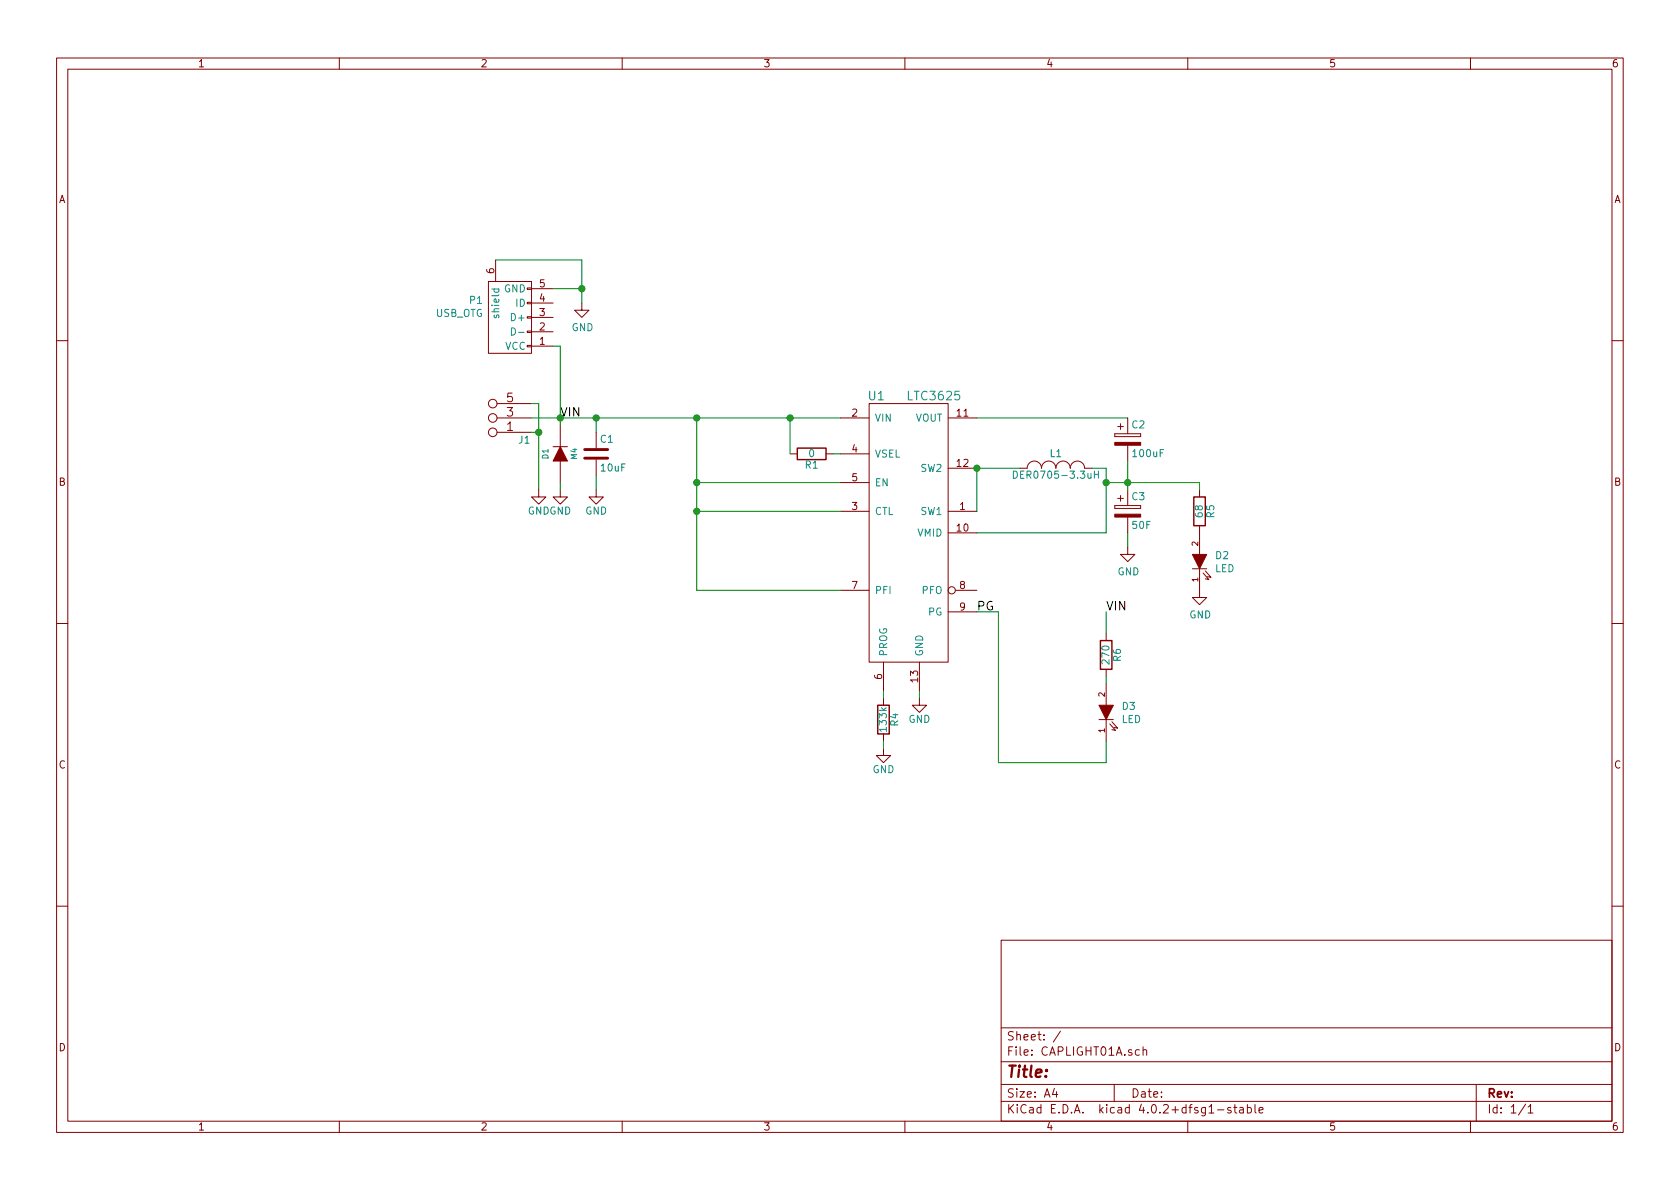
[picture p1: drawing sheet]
<svg xmlns="http://www.w3.org/2000/svg" width="297mm" height="210mm" viewBox="0 0 297 210" stroke-linecap="round" stroke-linejoin="round" font-family="sans-serif">
<g fill="none" stroke="#840000" stroke-width=".18">
<path d="M10 10.3h277v189.9h-277zM12 12.2h273v186.1h-273zM60 10.3v1.9M110 10.3v1.9M160 10.3v1.9M210 10.3v1.9M260 10.3v1.9M86.4 49.8h7.6v12.7h-7.6zM87.6 46v3.8M93.2 58.5h.8v.3h-.8zM93.2 56h.8v.3h-.8zM93.2 53.5h.8v.2h-.8z"/>
<path d="M93.2 50.9h.8v.3h-.8zM94 58.7h3.8M94 56.1h3.8M94 53.6h3.8M94 51h3.8M102.9 53.6v1.3h1.2l-1.2 1.2-1.3-1.2h1.3M10 60.2h2M87.9 76.4h6.1M87.9 73.9h6.1M87.9 71.4h6.1M93.2 61.1h.8v.2h-.8zM94 61.2h3.8"/>
<path d="M97.8 79h2.5M99.1 75.2v3.8M105.4 76.4v2.8M148.6 73.9h5.1M153.7 71.4h13.9v45.7h-13.9zM167.6 73.9h5.1M197.1 76.7v.5zM197.1 77.2h4.6zM197.1 76.7h4.6zM197.6 75.4h1M198.1 74.9v1M199.4 73.9v2.8"/>
<path d="M199.4 78.7v2.8M201.7 76.7v.5zM285 60.2h2M95.2 86.6v1.3h1.3l-1.3 1.2-1.2-1.2h1.2M99.1 86.6v1.3h1.2l-1.2 1.2-1.3-1.2h1.3M99.1 81.5v3.8M105.4 86.6v1.3h1.3l-1.3 1.2-1.3-1.2h1.3M105.4 81.3v2.8M139.7 80.3h1.3M146 80.3h1.3M148.6 90.4h5.1M148.6 80.3h5.1"/>
<path d="M148.6 85.3h5.1M167.6 90.4h5.1M167.6 94.2h5.1M167.6 82.8h5.1M181.6 82.8a1.27 1.27 0 0 1 1.3-1.3 1.27 1.27 0 0 1 1.2 1.3 1.27 1.27 0 0 1 1.3-1.3 1.27 1.27 0 0 1 1.3 1.3 1.27 1.27 0 0 1 1.3-1.3 1.27 1.27 0 0 1 1.2 1.3 1.27 1.27 0 0 1 1.3-1.3 1.27 1.27 0 0 1 1.3 1.3M197.1 89.4v.5zM197.1 89.9h4.6zM197.1 89.4h4.6zM197.6 88.1h1M198.1 87.6v1M199.4 96.8v1.2h1.3l-1.3 1.3-1.3-1.3h1.3M199.4 86.6v2.8"/>
<path d="M199.4 91.4v2.8M201.7 89.4v.5zM212.1 86.6v1.3M212.1 93v5M10 110.3h2M148.6 104.4h5.1M156.2 117.1v5.1M162.6 117.1v5.1M167.6 108.2h5.1M168.9 104.4h3.8M195.6 112v1.3M195.6 118.4v1.2"/>
<path d="M210.8 100.6h2.6M212.1 100.6v5.1h1.3l-1.3 1.2-1.3-1.2h1.3M212.7 101.3l1 1.2-.6-.1M213.1 101l1 1.1-.6-.1M285 110.3h2M156.2 132.3v1.3h1.3l-1.3 1.3-1.3-1.3h1.3M156.2 123.4v1.3M156.2 129.8v1.3M162.6 123.4v1.3h1.2l-1.2 1.3-1.3-1.3h1.3M194.3 127.2h2.5M195.6 120.9v3.8M195.6 127.2v3.9"/>
<path d="M196.2 128l1 1.2-.6-.2M196.6 127.6l1 1.2-.6-.2M10 160.2h2M177 166.3h108v32h-108zM285 160.2h2M60 198.3v1.9M110 198.3v1.9M160 198.3v1.9M177 194.8h108M177 191.8h108M177 187.8h108M177 181.8h108"/>
<path d="M186.4 192.5l-.3 1h.9M186.8 193v1M187.5 182.3l-1.3 2M197 191.8v3M201.4 185.7l-.4-.1-.3 .3 .1 .6 .2 .1 .4-.1M202.1 185.7l.2-.1 .4 .1v.9M202.1 185.1v1.5M210 198.3v1.9M215.3 196.3h1.1M217.6 195.9a.37 .37 0 0 0-.6 .1l.1 .3 .5 .1 .1 .1-.2 .3-.5-.1M218.1 195.8h.6M218.3 195.3v1.3l.4 .2"/>
<path d="M219.2 195.9h.6v.9M219.8 196.2l-.4 .1-.3 .2 .3 .3 .4-.1M220.5 195.9l.5-.1 .3 .3-.2 .6h-.6M220.5 195.3v1.5M221.9 195.3v1.3l.2 .2M222.6 196.3l.7-.1v-.3l-.5-.1-.2 .2 .1 .7h.6M260 198.3v1.9M261 191.8v6.5M269.7 195.2l-1.2 2M270.2 195.8l.4-.5v1.5M270.2 196.8h.8"/>
<circle cx="87.1" cy="71.4" r=".76"/>
<circle cx="87.1" cy="76.4" r=".76"/>
<circle cx="87.1" cy="73.9" r=".76"/>
<circle cx="168.3" cy="104.4" r=".63"/>
</g>
<g fill="#840000" stroke="#840000" stroke-width=".18">
<path d="M99.1 79l1.2 2.5h-2.5z"/>
<path d="M197.1 90.9h4.6v.5h-4.6z"/>
<path d="M197.1 78.2h4.6v.5h-4.6z"/>
<path d="M210.8 98h2.6l-1.3 2.6z"/>
<path d="M194.3 124.7h2.5l-1.2 2.5z"/>
</g>
<path d="M103.4 79.5h4M103.4 81h4" fill="none" stroke="#840000" stroke-width=".51"/>
<g fill="none" stroke="#008400" stroke-width=".18">
<path d="M87.6 46h15.3v7.6M97.8 51h5.1M94 73.9h54.6M94 71.4h1.2v15.2M94 76.4h1.2M97.8 61.2h1.3v14M105.4 73.9v2.5M123.2 73.9v30.5h25.4M139.7 73.9v6.4M172.7 73.9h26.7M99.1 85.3v1.3M105.4 84.1v2.5"/>
<path d="M123.2 85.3h25.4M123.2 90.4h25.4M147.3 80.3h1.3M180.3 82.8h-7.6v7.6M193 82.8h2.6v11.4h-22.9M195.6 85.3h16.5v1.3M199.4 81.5v5.1M199.4 94.2v2.6M172.7 108.2h3.8v26.7h19.1v-3.8M195.6 108.2v3.8M195.6 119.6v1.3M156.2 122.2v1.2"/>
<path d="M156.2 131.1v1.2M162.6 122.2v1.2"/>
</g>
<g fill="#008400" stroke="#008400" stroke-width=".25">
<circle cx="99.1" cy="73.9" r=".51"/>
<circle cx="105.4" cy="73.9" r=".51"/>
<circle cx="95.3" cy="76.4" r=".51"/>
<circle cx="123.2" cy="73.9" r=".51"/>
<circle cx="195.6" cy="85.3" r=".51"/>
<circle cx="199.4" cy="85.3" r=".51"/>
<circle cx="102.9" cy="51" r=".51"/>
<circle cx="139.7" cy="73.9" r=".51"/>
<circle cx="172.7" cy="82.8" r=".51"/>
<circle cx="123.2" cy="90.4" r=".51"/>
<circle cx="123.2" cy="85.3" r=".51"/>
</g>
<path d="M141 79.2h5v2.1h-5zM211.1 87.9h2v5.1h-2zM194.6 113.3h2v5.1h-2zM155.2 124.7h2v5.1h-2z" fill="none" stroke="#840000" stroke-width=".25"/>
<path d="M90.4 58a.64 .64 0 0 1 .7 .6 .64 .64 0 0 1-.7 .7zM91.7 58.8h1M179.2 83.3a.64 .64 0 0 1 .7 .6 .64 .64 0 0 1-.7 .7zM193.5 83.9h.7M194.2 83.3v1.3" fill="none" stroke="#008484" stroke-width=".18"/>
<text font-size="2.8" fill="#840000" x="178" y="190.5">Title:</text>
<g font-size="2.1" fill="#840000">
<text x="89.6" y="71.1">5</text>
<text x="89.6" y="76.2">1</text>
<text x="89.6" y="73.7">3</text>
<text x="178" y="184">Sheet: /</text>
<text x="178" y="186.7">File: CAPLIGHT01A.sch</text>
<text x="178" y="196.9">KiCad E.D.A. kicad 4.0.2+dfsg1-stable</text>
<text x="178" y="194.1">Size: A4</text>
<text x="200" y="194.1">Date:</text>
<text x="263" y="194.1">Rev:</text>
<text x="263" y="196.9">Id: 1/1</text>
</g>
<g font-size="2.1" fill="#008484">
<text x="153.6" y="70.8">U1</text>
<text x="160.7" y="70.8">LTC3625</text>
</g>
<g font-size="2.1">
<text x="99.1" y="73.7">VIN</text>
<text x="172.7" y="107.9">PG</text>
<text x="195.6" y="107.9">VIN</text>
</g>
<g font-size="1.8" fill="#840000">
<text x="35" y="11.9">1</text>
<text x="85" y="11.9">2</text>
<text x="135" y="11.9">3</text>
<text x="185" y="11.9">4</text>
<text x="235" y="11.9">5</text>
<text x="285" y="11.9">6</text>
<text x="10.4" y="35.9">A</text>
<text x="285.4" y="35.9">A</text>
<text x="87.4" y="48.4" transform="rotate(-90 87.4 48.4)">6</text>
<text x="95.4" y="53.3">4</text>
<text x="95.4" y="50.8">5</text>
<text x="95.4" y="58.4">2</text>
<text x="95.4" y="55.9">3</text>
<text x="95.4" y="61">1</text>
<text x="150.6" y="73.7">2</text>
<text x="169.2" y="73.7">11</text>
<text x="150.6" y="80">4</text>
<text x="169.2" y="82.5">12</text>
<text x="10.4" y="85.9">B</text>
<text x="150.6" y="85.1">5</text>
<text x="285.4" y="85.9">B</text>
<text x="150.6" y="90.2">3</text>
<text x="169.2" y="94">10</text>
<text x="169.7" y="90.2">1</text>
<text x="150.6" y="104.1">7</text>
<text x="169.7" y="104.1">8</text>
<text x="169.7" y="107.9">9</text>
<text x="156" y="120.1" transform="rotate(-90 156 120.1)">6</text>
<text x="162.3" y="120.6" transform="rotate(-90 162.3 120.6)">13</text>
<text x="10.4" y="135.9">C</text>
<text x="285.4" y="135.9">C</text>
<text x="10.4" y="185.9">D</text>
<text x="285.4" y="185.9">D</text>
<text x="35" y="199.9">1</text>
<text x="85" y="199.9">2</text>
<text x="135" y="199.9">3</text>
<text x="185" y="199.9">4</text>
<text x="235" y="199.9">5</text>
<text x="285" y="199.9">6</text>
</g>
<g font-size="1.8" fill="#008484">
<text x="83.1" y="53.7">P1</text>
<text x="89" y="51.7">GND</text>
<text x="77" y="56">USB_OTG</text>
<text x="88.3" y="55.9" transform="rotate(-90 88.3 55.9)">shield</text>
<text x="90.7" y="56.8">D+</text>
<text x="91.2" y="54.2">ID</text>
<text x="101" y="58.5">GND</text>
<text x="89.2" y="61.8">VCC</text>
<text x="154.7" y="74.5">VIN</text>
<text x="161.7" y="74.5">VOUT</text>
<text x="200.2" y="75.7">C2</text>
<text x="91.7" y="78.4">J1</text>
<text x="106.2" y="78.3">C1</text>
<text x="106.3" y="83.4">10uF</text>
<text x="142.4" y="82.8">R1</text>
<text x="143" y="80.8">0</text>
<text x="154.7" y="80.9">VSEL</text>
<text x="162.8" y="83.4">SW2</text>
<text x="185.7" y="80.8">L1</text>
<text x="200.4" y="80.8">100uF</text>
<text x="154.7" y="86">EN</text>
<text x="180.2" y="84.6">DER0705-3.3uH</text>
<text x="200.2" y="88.4">C3</text>
<text x="93.3" y="91">GNDGND</text>
<text x="103.5" y="91">GND</text>
<text x="154.7" y="91.1">CTL</text>
<text x="162.2" y="94.9">VMID</text>
<text x="162.8" y="91.1">SW1</text>
<text x="200.3" y="93.5">50F</text>
<text x="212.6" y="91.4" transform="rotate(-90 212.6 91.4)">68</text>
<text x="214.7" y="91.5" transform="rotate(-90 214.7 91.5)">R5</text>
<text x="197.6" y="101.7">GND</text>
<text x="214.8" y="101.2">LED</text>
<text x="215" y="98.9">D2</text>
<text x="154.7" y="105">PFI</text>
<text x="163" y="105">PFO</text>
<text x="164.1" y="108.8">PG</text>
<text x="210.3" y="109.3">GND</text>
<text x="156.8" y="116.1" transform="rotate(-90 156.8 116.1)">PROG</text>
<text x="163.2" y="116.1" transform="rotate(-90 163.2 116.1)">GND</text>
<text x="196.1" y="117.3" transform="rotate(-90 196.1 117.3)">270</text>
<text x="198.2" y="116.9" transform="rotate(-90 198.2 116.9)">R6</text>
<text x="198.5" y="125.5">D3</text>
<text x="156.8" y="129.2" transform="rotate(-90 156.8 129.2)">133k</text>
<text x="158.8" y="128.4" transform="rotate(-90 158.8 128.4)">R4</text>
<text x="160.6" y="127.8">GND</text>
<text x="198.3" y="127.8">LED</text>
<text x="154.3" y="136.7">GND</text>
</g>
<g font-size="1.4" fill="#008484">
<text x="97" y="81.1" transform="rotate(-90 97 81.1)">D1</text>
<text x="102" y="81.2" transform="rotate(-90 102 81.2)">M4</text>
</g>
<g font-size="1.4" fill="#840000">
<text x="211.8" y="96.5" transform="rotate(-90 211.8 96.5)">2</text>
<text x="211.8" y="102.9" transform="rotate(-90 211.8 102.9)">1</text>
<text x="195.3" y="123.2" transform="rotate(-90 195.3 123.2)">2</text>
<text x="195.3" y="129.5" transform="rotate(-90 195.3 129.5)">1</text>
</g>
</svg>
